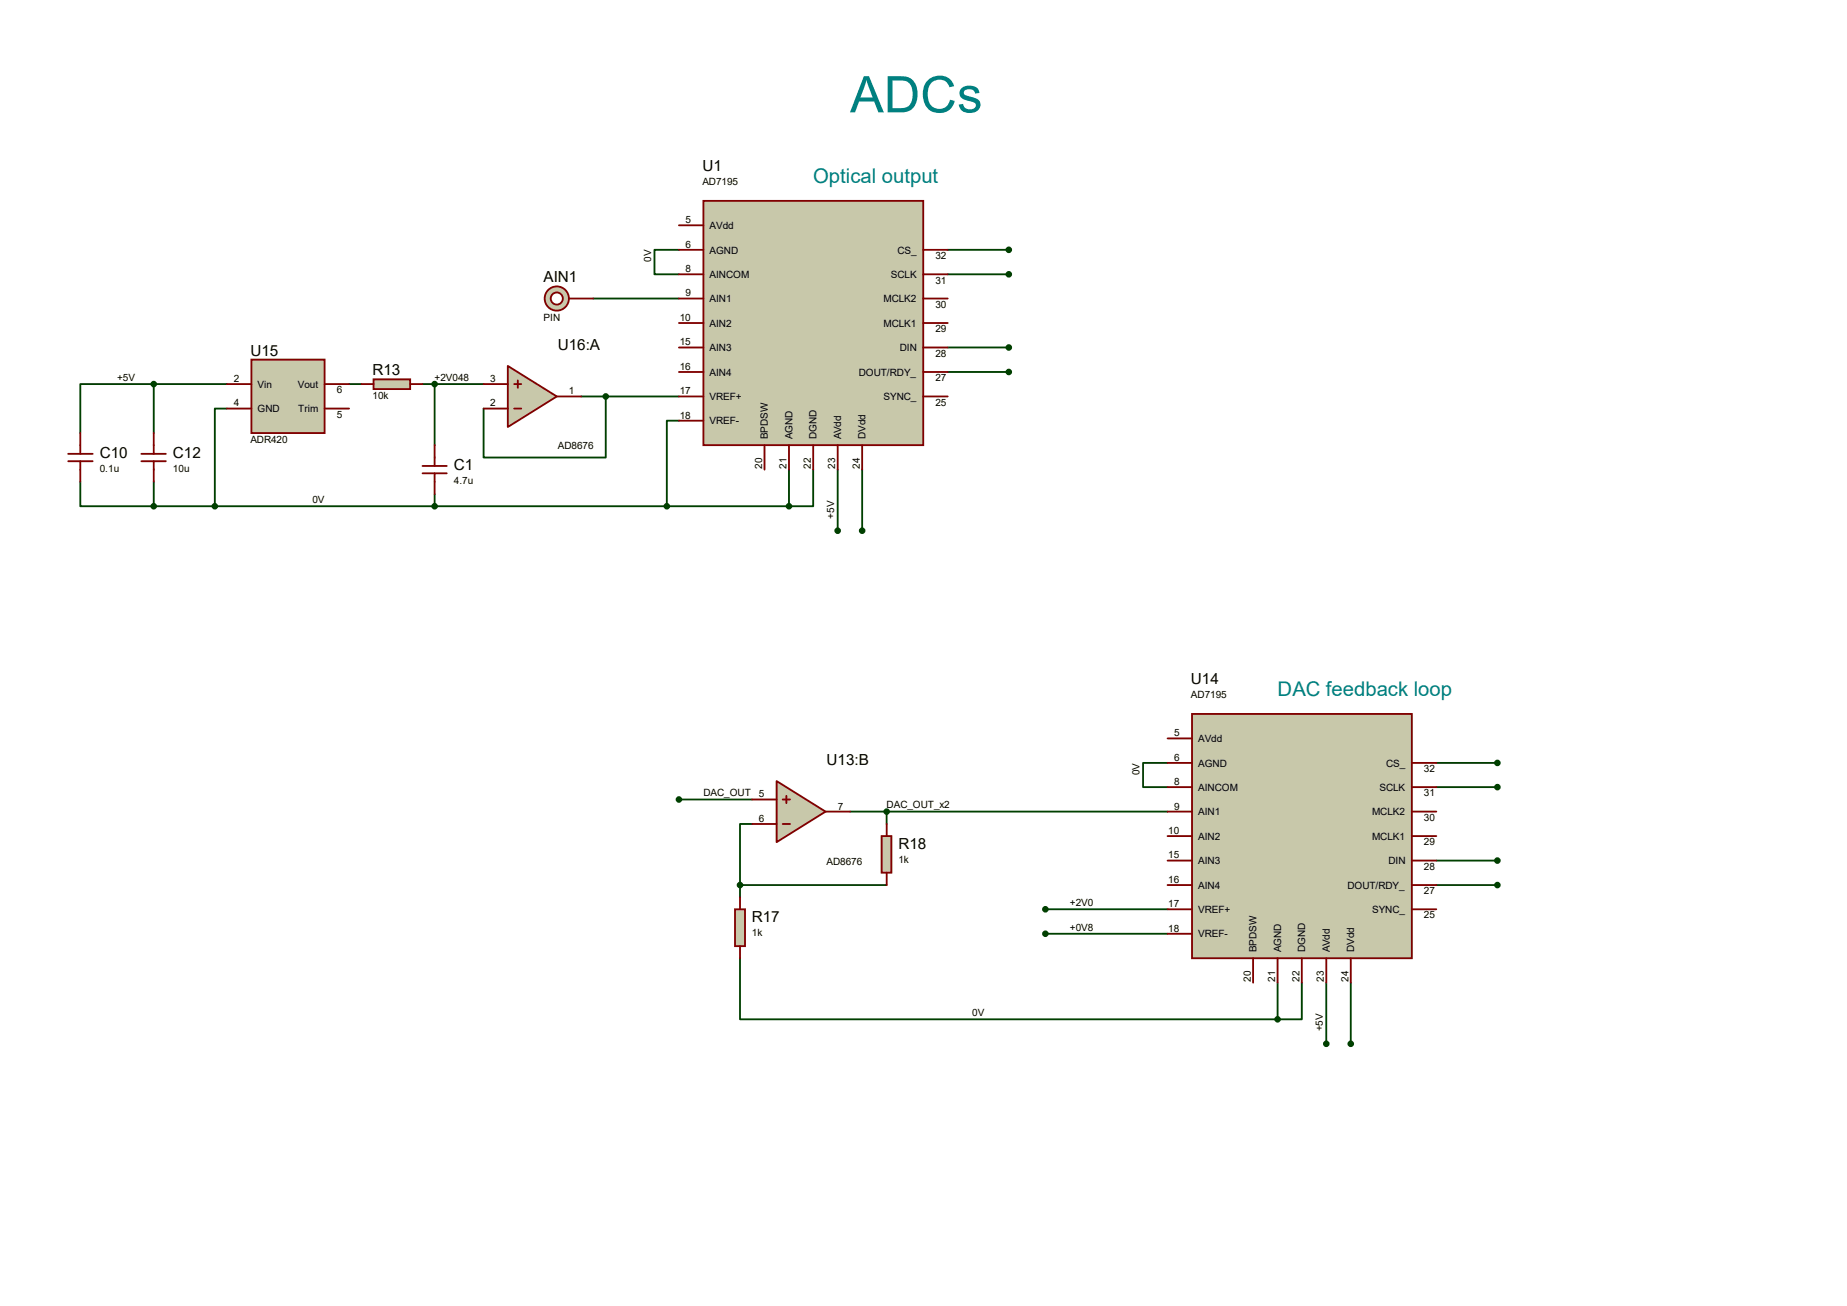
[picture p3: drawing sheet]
<svg xmlns="http://www.w3.org/2000/svg" width="297mm" height="210mm" viewBox="0 0 297 210" stroke-linecap="round" stroke-linejoin="round" font-family="sans-serif">
<g fill="none" stroke="#004000" stroke-width=".3">
<path d="M95.4 48h13.8M109.2 40.2h-4v3.9h4M152.4 40.2h9.8M152.4 44.1h9.8M152.4 55.9h9.8M152.4 59.8h9.8M12.9 77.5v3.9h11.8M24.7 61.8h-11.8v7.8M24.7 61.8h11.8M24.7 61.8v7.8M24.7 77.5v3.9M36.5 65.7h-2v15.7"/>
<path d="M56.1 61.8h2M67.9 61.8h9.9M69.9 61.8v9.8M69.9 79.5v1.9M93.5 63.8h15.7M97.4 63.8v9.8h-19.6v-7.9M109.2 67.6h-2v13.8M126.9 75.5v5.9M130.8 75.5v5.9h-3.9M134.7 75.5v9.8M138.6 75.5v9.8M24.7 81.4h102.2"/>
<path d="M109.2 128.6h11.7M120.9 132.5h-1.9v9.8M136.7 130.5h51M142.6 130.5v2M187.7 122.7h-3.9v3.9h3.9M231 122.7h9.8M231 126.6h9.8M231 138.4h9.8M119 154.1v9.8h86.4M119 142.3h23.6M119 142.3v2M168.1 146.2h19.6"/>
<path d="M168.1 150.2h19.6M205.4 158v5.9M209.3 158v5.9h-3.9M213.3 158v9.9M217.2 158v9.9M231 142.3h9.8"/>
</g>
<path d="M113.1 32.3h35.4v39.3h-35.4z" fill="#c8c8aa" stroke="#800000" stroke-width=".3"/>
<g fill="none" stroke="#800000" stroke-width=".3">
<path d="M109.2 36.2h3.9M109.2 40.2h3.9M109.2 44.1h3.9M109.2 48h3.9M109.2 51.9h3.9M109.2 55.9h3.9M109.2 59.8h3.9M148.5 40.2h3.9M148.5 44.1h3.9M148.5 48h3.9M148.5 51.9h3.9M148.5 55.9h3.9"/>
<path d="M148.5 59.8h3.9M109.2 63.8h3.9M109.2 67.6h3.9M122.9 71.6v3.9M126.9 71.6v3.9M130.8 71.6v3.9M134.7 71.6v3.9M138.6 71.6v3.9M148.5 63.8h3.9"/>
</g>
<g fill="#004000" stroke="#004000" stroke-width=".3">
<circle cx="134.7" cy="85.3" r=".38"/>
<circle cx="126.9" cy="81.4" r=".38"/>
</g>
<circle cx="89.5" cy="48" r="1.95" fill="#c8c8aa" stroke="#800000" stroke-width=".3"/>
<circle cx="89.5" cy="48" r=".97" fill="#fff" stroke="#800000" stroke-width=".3"/>
<path d="M91.5 48h3.9" fill="none" stroke="#800000" stroke-width=".3"/>
<g fill="#004000" stroke="#004000" stroke-width=".3">
<circle cx="162.2" cy="40.2" r=".38"/>
<circle cx="162.2" cy="44.1" r=".38"/>
<circle cx="162.2" cy="55.9" r=".38"/>
<circle cx="162.2" cy="59.8" r=".38"/>
<circle cx="138.6" cy="85.3" r=".38"/>
<circle cx="107.2" cy="81.4" r=".38"/>
</g>
<path d="M191.7 114.8h35.3v39.3h-35.3z" fill="#c8c8aa" stroke="#800000" stroke-width=".3"/>
<g fill="none" stroke="#800000" stroke-width=".3">
<path d="M187.7 118.7h4M187.7 122.7h4M187.7 126.6h4M187.7 130.5h4M187.7 134.5h4M187.7 138.4h4M227 122.7h4M227 126.6h4M227 130.5h4M227 134.5h4M227 138.4h4M187.7 142.3h4"/>
<path d="M187.7 146.2h4M187.7 150.2h4M201.5 154.1v3.9M205.4 154.1v3.9M209.3 154.1v3.9M213.3 154.1v3.9M217.2 154.1v3.9M227 142.3h4M227 146.2h4"/>
</g>
<g fill="#004000" stroke="#004000" stroke-width=".3">
<circle cx="213.3" cy="167.9" r=".38"/>
<circle cx="205.4" cy="163.9" r=".38"/>
<circle cx="240.8" cy="122.7" r=".38"/>
<circle cx="240.8" cy="126.6" r=".38"/>
<circle cx="240.8" cy="138.4" r=".38"/>
<circle cx="240.8" cy="142.3" r=".38"/>
<circle cx="217.2" cy="167.9" r=".38"/>
</g>
<path d="M81.7 58.8l7.8 5-7.8 4.9z" fill="#c8c8aa" stroke="#800000" stroke-width=".3"/>
<path d="M67.9 76.1h3.9M67.9 74.9h3.9M69.9 71.6v3.3M69.9 76.1v3.4M77.8 65.7h3.9M77.8 61.8h3.9M82.7 65.7h1.1M82.7 61.8h1.1M83.3 61.2v1.2M89.5 63.8h4" fill="none" stroke="#800000" stroke-width=".3"/>
<g fill="#004000" stroke="#004000" stroke-width=".3">
<circle cx="97.4" cy="63.8" r=".38"/>
<circle cx="69.9" cy="81.4" r=".38"/>
</g>
<path d="M124.9 125.6l7.9 4.9-7.9 4.9z" fill="#c8c8aa" stroke="#800000" stroke-width=".3"/>
<path d="M120.9 132.5h4M120.9 128.6h4M125.9 132.5h1.1M125.9 128.6h1.1M126.4 128v1.2M132.8 130.5h3.9" fill="none" stroke="#800000" stroke-width=".3"/>
<path d="M118.2 146.2h1.6v5.9h-1.6z" fill="#c8c8aa" stroke="#800000" stroke-width=".3"/>
<path d="M119 144.3v1.9M119 152.1v2" fill="none" stroke="#800000" stroke-width=".3"/>
<circle cx="109.2" cy="128.6" r=".38" fill="#004000" stroke="#004000" stroke-width=".3"/>
<path d="M141.8 134.5h1.5v5.8h-1.5z" fill="#c8c8aa" stroke="#800000" stroke-width=".3"/>
<path d="M11 74.2h3.9M11 73h3.9M12.9 69.6v3.4M12.9 74.2v3.3M22.7 74.2h4M22.7 73h4M24.7 69.6v3.4M24.7 74.2v3.3M142.6 132.5v2M142.6 140.3v2" fill="none" stroke="#800000" stroke-width=".3"/>
<g fill="#004000" stroke="#004000" stroke-width=".3">
<circle cx="168.1" cy="146.2" r=".38"/>
<circle cx="168.1" cy="150.2" r=".38"/>
<circle cx="142.6" cy="130.5" r=".38"/>
<circle cx="119" cy="142.3" r=".38"/>
</g>
<path d="M40.4 57.8h11.8v11.8h-11.8z" fill="#c8c8aa" stroke="#800000" stroke-width=".3"/>
<path d="M36.5 61.8h3.9M36.5 65.7h3.9M52.2 61.8h3.9M52.2 65.7h3.9" fill="none" stroke="#800000" stroke-width=".3"/>
<g fill="#004000" stroke="#004000" stroke-width=".3">
<circle cx="24.7" cy="61.8" r=".38"/>
<circle cx="34.5" cy="81.4" r=".38"/>
<circle cx="24.7" cy="81.4" r=".38"/>
</g>
<path d="M60.1 61h5.9v1.6h-5.9z" fill="#c8c8aa" stroke="#800000" stroke-width=".3"/>
<path d="M58.1 61.8h2M66 61.8h1.9" fill="none" stroke="#800000" stroke-width=".3"/>
<circle cx="69.9" cy="61.8" r=".38" fill="#004000" stroke="#004000" stroke-width=".3"/>
<text font-size="8.1" fill="#008080" x="136.7" y="18.1">ADCs</text>
<g font-size="3.3" fill="#008080">
<text x="130.8" y="29.4">Optical output</text>
<text x="205.4" y="111.9">DAC feedback loop</text>
</g>
<g font-size="2.5">
<text x="112.9" y="27.5">U1</text>
<text x="87.4" y="45.4">AIN1</text>
<text x="40.3" y="57.2">U15</text>
<text x="89.7" y="56.2">U16:A</text>
<text x="59.9" y="60.4">R13</text>
<text x="16" y="73.7">C10</text>
<text x="27.8" y="73.7">C12</text>
<text x="73" y="75.6">C1</text>
<text x="191.5" y="110">U14</text>
<text x="132.9" y="123">U13:B</text>
<text x="144.5" y="136.5">R18</text>
<text x="120.9" y="148.3">R17</text>
</g>
<g font-size="1.6">
<text x="112.9" y="29.7">AD7195</text>
<text x="110.2" y="35.9">5</text>
<text x="110.2" y="39.8">6</text>
<text x="114.1" y="36.8">AVdd</text>
<text x="114.1" y="40.8">AGND</text>
<text x="144.3" y="40.8">CS_</text>
<text x="150.4" y="41.7">32</text>
<text x="104.7" y="42.1" transform="rotate(-90 104.7 42.1)">0V</text>
<text x="110.2" y="43.8">8</text>
<text x="110.2" y="47.7">9</text>
<text x="114.1" y="44.7">AINCOM</text>
<text x="143.3" y="44.7">SCLK</text>
<text x="150.4" y="45.6">31</text>
<text x="87.4" y="51.6">PIN</text>
<text x="109.3" y="51.6">10</text>
<text x="114.1" y="48.6">AIN1</text>
<text x="114.1" y="52.5">AIN2</text>
<text x="142.1" y="52.5">MCLK1</text>
<text x="142.1" y="48.6">MCLK2</text>
<text x="150.4" y="53.4">29</text>
<text x="150.4" y="49.5">30</text>
<text x="109.3" y="55.5">15</text>
<text x="109.3" y="59.5">16</text>
<text x="114.1" y="56.5">AIN3</text>
<text x="144.7" y="56.5">DIN</text>
<text x="150.4" y="57.4">28</text>
<text x="18.8" y="61.3">+5V</text>
<text x="37.6" y="61.4">2</text>
<text x="37.6" y="65.4">4</text>
<text x="41.4" y="62.4">Vin</text>
<text x="47.9" y="62.4">Vout</text>
<text x="54.2" y="63.2">6</text>
<text x="59.9" y="64.2">10k</text>
<text x="69.9" y="61.3">+2V048</text>
<text x="78.8" y="61.4">3</text>
<text x="78.8" y="65.4">2</text>
<text x="91.5" y="63.4">1</text>
<text x="109.3" y="63.4">17</text>
<text x="114.1" y="60.4">AIN4</text>
<text x="114.1" y="64.3">VREF+</text>
<text x="138.1" y="60.4">DOUT/RDY_</text>
<text x="142.1" y="64.3">SYNC_</text>
<text x="150.4" y="65.2">25</text>
<text x="150.4" y="61.3">27</text>
<text x="40.3" y="71.3">ADR420</text>
<text x="41.4" y="66.3">GND</text>
<text x="48" y="66.3">Trim</text>
<text x="54.2" y="67.2">5</text>
<text x="109.3" y="67.3">18</text>
<text x="114.1" y="68.2">VREF-</text>
<text x="123.5" y="70.6" transform="rotate(-90 123.5 70.6)">BPDSW</text>
<text x="127.4" y="70.6" transform="rotate(-90 127.4 70.6)">AGND</text>
<text x="131.3" y="70.6" transform="rotate(-90 131.3 70.6)">DGND</text>
<text x="135.3" y="70.6" transform="rotate(-90 135.3 70.6)">AVdd</text>
<text x="139.2" y="70.6" transform="rotate(-90 139.2 70.6)">DVdd</text>
<text x="16" y="75.9">0.1u</text>
<text x="27.8" y="75.9">10u</text>
<text x="73" y="77.8">4.7u</text>
<text x="89.7" y="72.3">AD8676</text>
<text x="122.6" y="75.4" transform="rotate(-90 122.6 75.4)">20</text>
<text x="126.5" y="75.4" transform="rotate(-90 126.5 75.4)">21</text>
<text x="130.4" y="75.4" transform="rotate(-90 130.4 75.4)">22</text>
<text x="134.3" y="75.4" transform="rotate(-90 134.3 75.4)">23</text>
<text x="138.3" y="75.4" transform="rotate(-90 138.3 75.4)">24</text>
<text x="50.2" y="80.9">0V</text>
<text x="134.2" y="83.4" transform="rotate(-90 134.2 83.4)">+5V</text>
<text x="191.5" y="112.2">AD7195</text>
<text x="188.8" y="118.4">5</text>
<text x="192.7" y="119.3">AVdd</text>
<text x="183.3" y="124.6" transform="rotate(-90 183.3 124.6)">0V</text>
<text x="188.8" y="122.3">6</text>
<text x="192.7" y="123.3">AGND</text>
<text x="222.9" y="123.3">CS_</text>
<text x="229" y="124.2">32</text>
<text x="113.1" y="128.1">DAC_OUT</text>
<text x="122" y="128.2">5</text>
<text x="134.7" y="130.2">7</text>
<text x="142.6" y="130">DAC_OUT_x2</text>
<text x="188.8" y="126.2">8</text>
<text x="188.8" y="130.2">9</text>
<text x="192.7" y="127.2">AINCOM</text>
<text x="192.7" y="131.1">AIN1</text>
<text x="220.6" y="131.1">MCLK2</text>
<text x="221.8" y="127.2">SCLK</text>
<text x="229" y="132">30</text>
<text x="229" y="128.1">31</text>
<text x="122" y="132.2">6</text>
<text x="187.9" y="134.1">10</text>
<text x="192.7" y="135">AIN2</text>
<text x="220.6" y="135">MCLK1</text>
<text x="229" y="135.9">29</text>
<text x="132.9" y="139">AD8676</text>
<text x="144.5" y="138.7">1k</text>
<text x="187.9" y="138">15</text>
<text x="187.9" y="142">16</text>
<text x="192.7" y="139">AIN3</text>
<text x="192.7" y="142.9">AIN4</text>
<text x="216.7" y="142.9">DOUT/RDY_</text>
<text x="223.3" y="139">DIN</text>
<text x="229" y="143.8">27</text>
<text x="229" y="139.9">28</text>
<text x="172" y="145.8">+2V0</text>
<text x="172" y="149.6">+0V8</text>
<text x="187.9" y="145.9">17</text>
<text x="187.9" y="149.8">18</text>
<text x="192.7" y="146.8">VREF+</text>
<text x="220.6" y="146.8">SYNC_</text>
<text x="229" y="147.7">25</text>
<text x="120.9" y="150.5">1k</text>
<text x="192.7" y="150.7">VREF-</text>
<text x="202.1" y="153.1" transform="rotate(-90 202.1 153.1)">BPDSW</text>
<text x="206" y="153.1" transform="rotate(-90 206 153.1)">AGND</text>
<text x="209.9" y="153.1" transform="rotate(-90 209.9 153.1)">DGND</text>
<text x="213.8" y="153.1" transform="rotate(-90 213.8 153.1)">AVdd</text>
<text x="217.8" y="153.1" transform="rotate(-90 217.8 153.1)">DVdd</text>
<text x="201.1" y="157.9" transform="rotate(-90 201.1 157.9)">20</text>
<text x="205.1" y="157.9" transform="rotate(-90 205.1 157.9)">21</text>
<text x="209" y="157.9" transform="rotate(-90 209 157.9)">22</text>
<text x="212.9" y="157.9" transform="rotate(-90 212.9 157.9)">23</text>
<text x="216.8" y="157.9" transform="rotate(-90 216.8 157.9)">24</text>
<text x="156.3" y="163.4">0V</text>
<text x="212.7" y="165.9" transform="rotate(-90 212.7 165.9)">+5V</text>
</g>
</svg>
